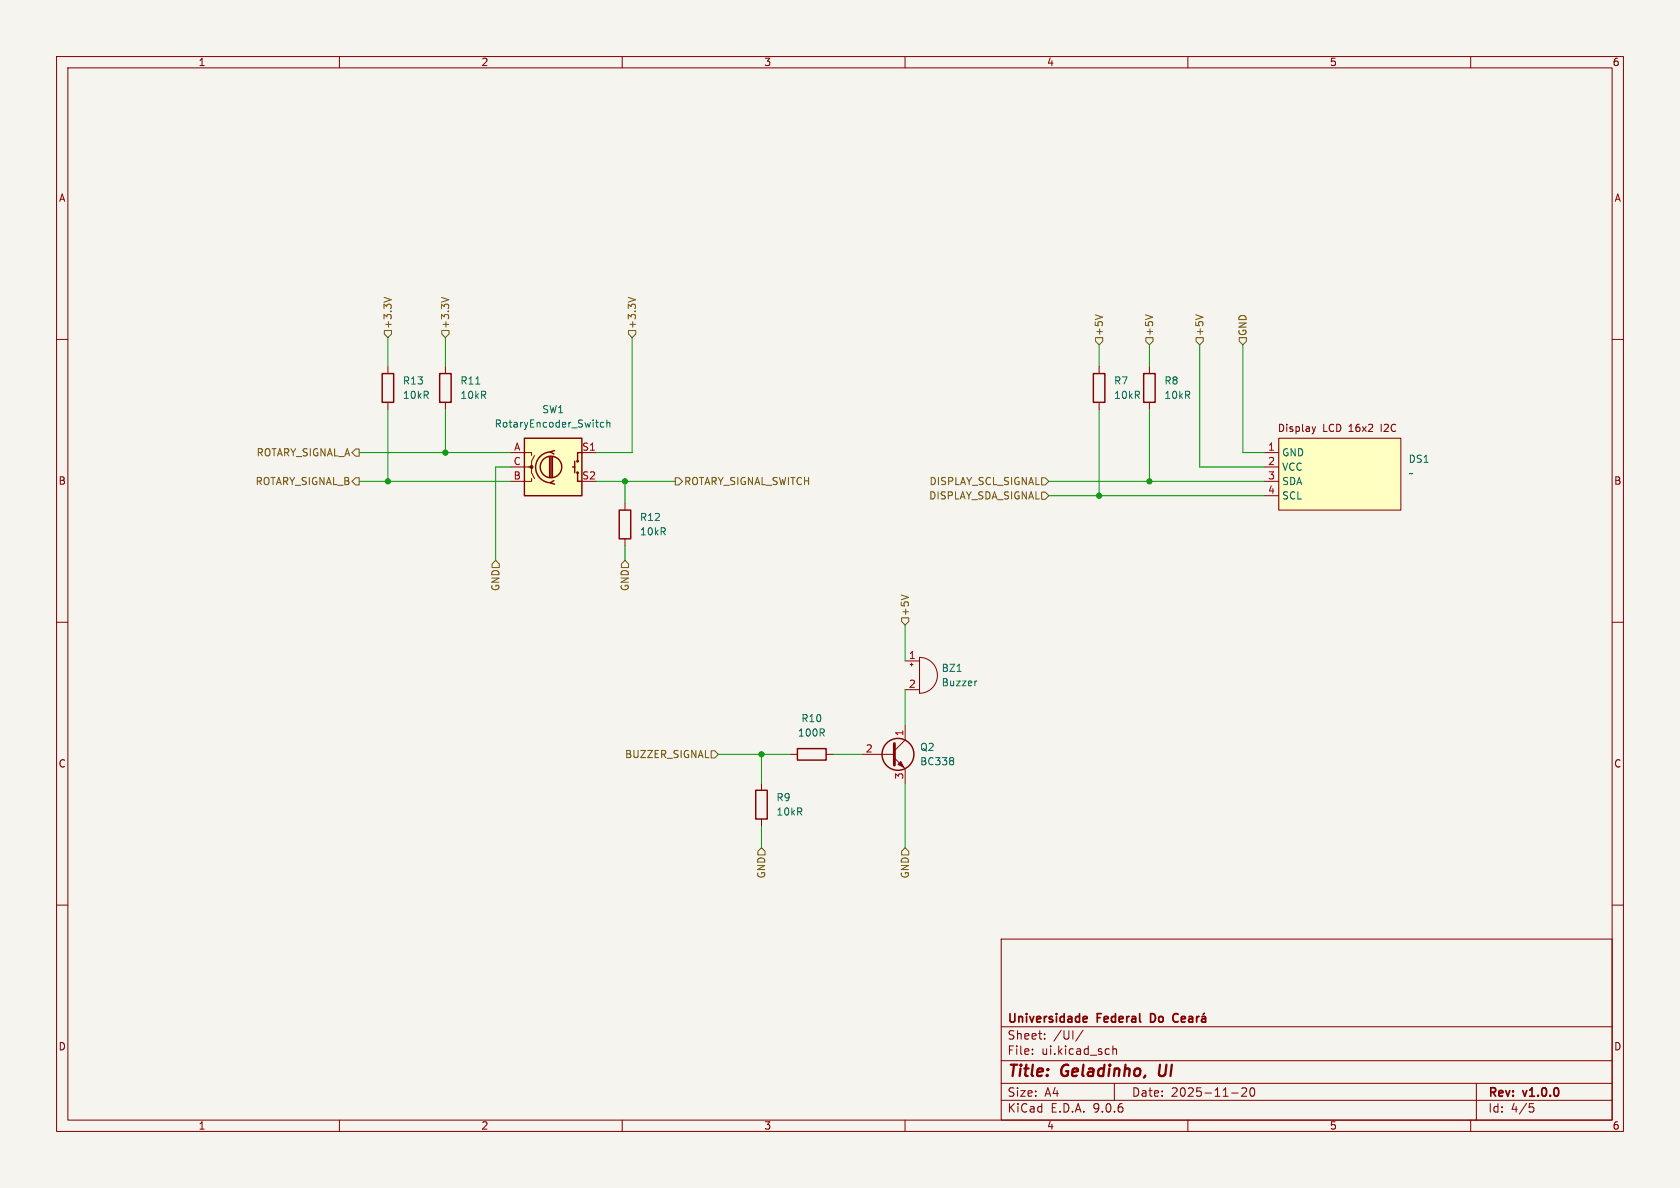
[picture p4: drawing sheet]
<svg xmlns="http://www.w3.org/2000/svg" width="297mm" height="210mm" viewBox="0 0 297 210" stroke-linecap="round" stroke-linejoin="round" font-family="sans-serif">
<path d="M0 0h297v210h-297z" fill="#f5f4ef" stroke="#f5f4ef" stroke-width=".18"/>
<g fill="none" stroke="#840000" stroke-width=".18">
<path d="M10 10h277v190h-277zM12 12h273v186h-273zM60 10v2M110 10v2M160 10v2M210 10v2M260 10v2M10 60h2M68.6 64.8v1.2M68.6 71.1v1.3M78.7 64.8v1.2M78.7 71.1v1.3"/>
<path d="M194.3 64.8v1.2M194.3 71.1v1.3M285 60h2M10 110h2M160 116.8h2.6M160.9 117.5h.5M161.2 117.2v.5M162.6 116.2a3.2 3.2 0 0 1 3.1 3.2 3.2 3.2 0 0 1-3.1 3.2zM285 110h2M134.6 138.4v1.3M139.7 133.4h1.3M146 133.4h1.3"/>
<path d="M152.4 133.4h5.7M158.1 134l1.9 1.9v2.5M160 128.3v2.5l-1.9 1.9M160 121.9h2.6M134.6 144.8v1.3M10 160h2M177 166h108v32h-108zM285 160h2M60 198v2M110 198v2M160 198v2M177 194.5h108"/>
<path d="M177 191.5h108M177 187.5h108M177 181.5h108M182.5 186.3v.1M182.5 185.5v.1M184.7 183.6v.1M184.7 182.8v.1M191.5 182.1l-1.3 2M196.7 184.9v1.5M196.7 185.5l.3-.1 .3 .1 .1 .9M197 191.5v3M210 198v2"/>
<path d="M217.7 193.2h1.2M219.5 192.4l.6-.1 .2 .1 .1 .3-.9 1.1h.9M221.1 192.4l.2-.1a.81 .81 0 0 1 .6 .6 .81 .81 0 0 1-.3 .8l-.1 .1a.81 .81 0 0 1-.4-1.4zM260 198v2M261 191.5v6.5M270.4 195.1h.7M270.5 195.7h.4l.3 .3-.2 .5-.5 .1"/>
</g>
<path d="M205.1 188.2l-.2 1.6 .3 .4" fill="none" stroke="#840000" stroke-width=".4"/>
<g fill="none" stroke="#840000" stroke-width=".3">
<path d="M191.7 179.7l.4 .1 .1 .2-.7 .2M203.8 179.2h-.4v1.5h.4M208.3 179.3h-.1a.54 .54 0 0 0-.7 .1M210.2 179.8h.6v.9M211.6 179.7v1M212 179.7l-.3 .1-.1 .2M212.5 179.8h.6v.9M212.9 179.1l-.2 .2M192.1 180.6l-.4 .1M207.5 180.5a.52 .52 0 0 0 .8 0M208.8 180.2l.8-.2-.1-.2-.4-.1-.3 .2 .1 .7h.6M210.8 180l-.5 .1a.29 .29 0 0 0-.2 .3 .29 .29 0 0 0 .2 .3l.5-.1"/>
<path d="M213.1 180l-.5 .1a.29 .29 0 0 0-.2 .3 .29 .29 0 0 0 .2 .3l.5-.1"/>
</g>
<path d="M158.1 131.4v3.9" fill="none" stroke="#840000" stroke-width=".51"/>
<g fill="none" stroke="#840000" stroke-width=".25">
<path d="M67.6 66h2v5.1h-2zM77.7 66h2.1v5.1h-2.1zM193.3 66h2v5.1h-2zM133.6 139.7h2v5.1h-2zM141 132.3h5v2.1h-5z"/>
<circle cx="158.7" cy="133.3" r="2.82"/>
</g>
<path d="M158.7 135.1l.6-.5 .5 1z" fill="#840000" stroke="#840000" stroke-width=".18"/>
<path d="M84.1 67.9h.7M169.2 118.7h.7M168.5 134l.1 .2-.1 .2M168.5 134.5l.1 .2-.1 .4M172.7 120.4h-.2" fill="none" stroke="#006464" stroke-width=".18"/>
<path d="M92.7 77.5h10.2v10.1h-10.2z" fill="#ffffc2"/>
<g fill="none" stroke="#840000" stroke-width=".25">
<path d="M92.7 77.5h10.2v10.1h-10.2zM97.4 79.9a2.73 2.73 0 0 0-2.7 2.7 2.73 2.73 0 0 0 2.7 2.7M98 79.6l-.7 .3 .6 .4M97.2 80.8v3.5M97.4 80.8v3.5M97.7 80.8v3.5M97.9 85l-.6 .3 .7 .3M101.2 82.6h.4M101.6 81.5v2.1M102.1 83.6v1.5h.8M102.9 80h-.8v1.5"/>
<circle cx="97.4" cy="82.6" r="1.9"/>
<circle cx="102.1" cy="83.6" r=".13"/>
<circle cx="102.1" cy="81.5" r=".13"/>
</g>
<path d="M90.2 80h3.8v.5M90.2 82.6h3.8v1l.5 1M94 84.6v.5h-3.8M94.5 80.5l-.5 1v1.1h-.5M102.9 80h2.5" fill="none" stroke="#840000" stroke-width=".18"/>
<circle cx="94" cy="82.5" r=".25" fill="#840000" stroke="#840000" stroke-width=".18"/>
<path d="M106.7 74.7h-.3l-.3 .2 .2 .5h.4M107.3 74.8l.2-.1h.3v.8M107.3 74.2v1.3" fill="none" stroke="#006464" stroke-width=".18"/>
<path d="M226.1 77.5h21.5v12.7h-21.5z" fill="#ffffc2"/>
<path d="M203.2 64.8v1.2M203.2 71.1v1.3M226.1 77.5h21.5v12.7h-21.5zM232 75.4l.3 .9M232.3 76.3l-.2 .3M232.6 75.4l-.3 .9M110.5 88.9v1.3M110.5 95.3v1.2M223.5 80h2.6M223.5 82.6h2.6M223.5 85.1h2.6M223.5 87.6h2.6" fill="none" stroke="#840000" stroke-width=".18"/>
<path d="M202.2 66h2v5.1h-2zM109.5 90.2h2v5.1h-2z" fill="none" stroke="#840000" stroke-width=".25"/>
<g fill="none" stroke="#725600" stroke-width=".18">
<path d="M67.9 52.6l1.3 .4M67.9 58.4h1.3v.7l-.6 .6-.7-.6zM78 52.6l1.3 .4M78.1 58.4h1.3v.7l-.7 .6-.6-.6zM111.1 52.6l1.2 .4M111.1 58.4h1.3v.7l-.6 .6-.7-.6zM193.6 55.6l1.3 .5M193.7 59.7h1.2v.6l-.6 .7-.6-.7zM202.5 55.6l1.3 .5M202.6 59.7h1.2v.6l-.6 .7-.6-.7zM211.4 55.6l1.3 .5M211.5 59.7h1.2v.6l-.6 .7-.6-.7z"/>
<path d="M219.1 59.7h1.2v.6l-.6 .7-.6-.7zM62.2 80l.7-.6h.6v1.2h-.6zM62.2 85.1l.7-.6h.6v1.2h-.6zM87.6 99.1l.7 .6v.6h-1.3v-.6zM110.5 99.1l.6 .6v.6h-1.2v-.6zM119.4 84.5h.6l.6 .6-.6 .6h-.6zM184.1 84.5h.7l.6 .6-.6 .6h-.7zM184.1 87h.7l.6 .6-.6 .7h-.7zM159.3 105.2l1.3 .4M159.4 109.2h1.3v.7l-.7 .6-.6-.6zM125.7 132.7h.7l.6 .7-.6 .6h-.7zM134.6 149.9l.7 .6v.6h-1.3v-.6z"/>
<path d="M160 149.9l.7 .6v.6h-1.3v-.6z"/>
</g>
<g fill="none" stroke="#009600" stroke-width=".18">
<path d="M68.6 59.7v5.1M78.7 59.7v5.1M111.8 59.7v20.3h-6.4M68.6 72.4v12.7M78.7 72.4v7.6M194.3 61v3.8M194.3 72.4v15.2M203.2 61v3.8M203.2 72.4v12.7M212.1 61v21.6h11.4M219.7 61v19h3.8M63.5 85.1h26.7"/>
<path d="M63.5 80h26.7M90.2 82.6h-2.6v16.5M105.4 85.1h14M110.5 85.1v3.8M110.5 96.5v2.6M185.4 85.1h38.1M185.4 87.6h38.1M160 110.5v6.3M127 133.4h12.7M134.6 133.4v5M147.3 133.4h5.1M160 121.9v6.4"/>
<path d="M160 138.4v11.5M134.6 146.1v3.8"/>
</g>
<g fill="#009600" stroke="#009600" stroke-width=".18">
<circle cx="68.6" cy="85.1" r=".46"/>
<circle cx="110.5" cy="85.1" r=".46"/>
<circle cx="78.7" cy="80" r=".46"/>
<circle cx="194.3" cy="87.6" r=".46"/>
<circle cx="203.2" cy="85.1" r=".46"/>
<circle cx="134.6" cy="133.4" r=".46"/>
</g>
<g font-size="2.8" fill="#840000">
<text x="178" y="190.9">Title:</text>
<text x="187.7" y="190.9">Geladinho,</text>
<text x="205.7" y="190.9">UI</text>
</g>
<g font-size="2.1" fill="#840000">
<text x="178" y="184">Sheet:</text>
<text x="178" y="181.2">Universidade</text>
<text x="186.2" y="184">/UI/</text>
<text x="194" y="181.2">Federal</text>
<text x="204.1" y="181.2">Do</text>
<text x="178" y="186.7">File:</text>
<text x="184.1" y="186.7">ui.kicad_sch</text>
<text x="178" y="196.9">KiCad</text>
<text x="178" y="194.1">Size:</text>
<text x="184.7" y="194.1">A4</text>
<text x="185.7" y="196.9">E.D.A.</text>
<text x="193.3" y="196.9">9.0.6</text>
<text x="200" y="194.1">Date:</text>
<text x="207" y="194.1">2025-11-20</text>
<text x="263" y="194.3">Rev:</text>
<text x="263" y="196.9">Id:</text>
<text x="267.1" y="196.9">4/5</text>
<text x="269.4" y="194.3">v1.0.0</text>
</g>
<g font-size="1.8" fill="#840000">
<text x="35" y="11.9">1</text>
<text x="85" y="11.9">2</text>
<text x="135" y="11.9">3</text>
<text x="185" y="11.9">4</text>
<text x="235" y="11.9">5</text>
<text x="285" y="11.9">6</text>
<text x="10.3" y="35.9">A</text>
<text x="285.3" y="35.9">A</text>
<text x="225.8" y="76.6">Display</text>
<text x="233.8" y="76.6">LCD 16x2</text>
<text x="244.4" y="76.6">I2C</text>
<text x="10.3" y="85.9">B</text>
<text x="285.3" y="85.9">B</text>
<text x="10.3" y="135.9">C</text>
<text x="285.3" y="135.9">C</text>
<text x="10.3" y="185.9">D</text>
<text x="285.3" y="185.9">D</text>
<text x="35" y="199.9">1</text>
<text x="85" y="199.9">2</text>
<text x="135" y="199.9">3</text>
<text x="185" y="199.9">4</text>
<text x="235" y="199.9">5</text>
<text x="285" y="199.9">6</text>
</g>
<g font-size="1.8" fill="#725600">
<text x="69.4" y="58.2" transform="rotate(-90 69.4 58.2)">+3.3V</text>
<text x="79.6" y="58.2" transform="rotate(-90 79.6 58.2)">+3.3V</text>
<text x="112.6" y="58.2" transform="rotate(-90 112.6 58.2)">+3.3V</text>
<text x="195.2" y="59.5" transform="rotate(-90 195.2 59.5)">+5V</text>
<text x="204.1" y="59.5" transform="rotate(-90 204.1 59.5)">+5V</text>
<text x="213" y="59.5" transform="rotate(-90 213 59.5)">+5V</text>
<text x="220.6" y="59.5" transform="rotate(-90 220.6 59.5)">GND</text>
<text x="45.3" y="80.9">ROTARY_SIGNAL_A</text>
<text x="45.1" y="86">ROTARY_SIGNAL_B</text>
<text x="120.8" y="86">ROTARY_SIGNAL_SWITCH</text>
<text x="164.2" y="88.5">DISPLAY_SDA_SIGNAL</text>
<text x="164.2" y="86">DISPLAY_SCL_SIGNAL</text>
<text x="88.5" y="104.6" transform="rotate(-90 88.5 104.6)">GND</text>
<text x="111.4" y="104.6" transform="rotate(-90 111.4 104.6)">GND</text>
<text x="160.9" y="109" transform="rotate(-90 160.9 109)">+5V</text>
<text x="110.4" y="134.2">BUZZER_SIGNAL</text>
<text x="135.5" y="155.4" transform="rotate(-90 135.5 155.4)">GND</text>
<text x="160.9" y="155.4" transform="rotate(-90 160.9 155.4)">GND</text>
</g>
<g font-size="1.8" fill="#006464">
<text x="71.1" y="70.7">10kR</text>
<text x="71.1" y="68.2">R13</text>
<text x="81.3" y="70.7">10kR</text>
<text x="81.3" y="68.2">R11</text>
<text x="196.9" y="68.2">R7</text>
<text x="196.9" y="70.7">10kR</text>
<text x="205.7" y="68.2">R8</text>
<text x="205.7" y="70.7">10kR</text>
<text x="87.3" y="75.8">RotaryEncoder_Switch</text>
<text x="95.8" y="73.3">SW1</text>
<text x="226.6" y="80.9">GND</text>
<text x="226.6" y="83.4">VCC</text>
<text x="248.9" y="82">DS1</text>
<text x="226.6" y="86">SDA</text>
<text x="226.6" y="88.5">SCL</text>
<text x="248.9" y="84.6">~</text>
<text x="113" y="94.8">10kR</text>
<text x="113" y="92.3">R12</text>
<text x="166.4" y="119">BZ1</text>
<text x="166.4" y="121.5">Buzzer</text>
<text x="141" y="130.4">100R</text>
<text x="141.6" y="127.9">R10</text>
<text x="162.6" y="135.5">BC338</text>
<text x="162.6" y="132.9">Q2</text>
<text x="137.2" y="141.8">R9</text>
<text x="137.2" y="144.4">10kR</text>
</g>
<g font-size="1.8" fill="#a90000">
<text x="90.7" y="82.3">C</text>
<text x="90.8" y="79.8">A</text>
<text x="102.8" y="79.8">S1</text>
<text x="224.1" y="79.8">1</text>
<text x="224.1" y="82.3">2</text>
<text x="90.7" y="84.8">B</text>
<text x="102.8" y="84.8">S2</text>
<text x="224.1" y="84.8">3</text>
<text x="224.1" y="87.4">4</text>
<text x="160.6" y="116.6">1</text>
<text x="160.6" y="121.7">2</text>
<text x="159.8" y="130.2" transform="rotate(-90 159.8 130.2)">1</text>
<text x="153" y="133.1">2</text>
<text x="159.8" y="137.9" transform="rotate(-90 159.8 137.9)">3</text>
</g>
</svg>
